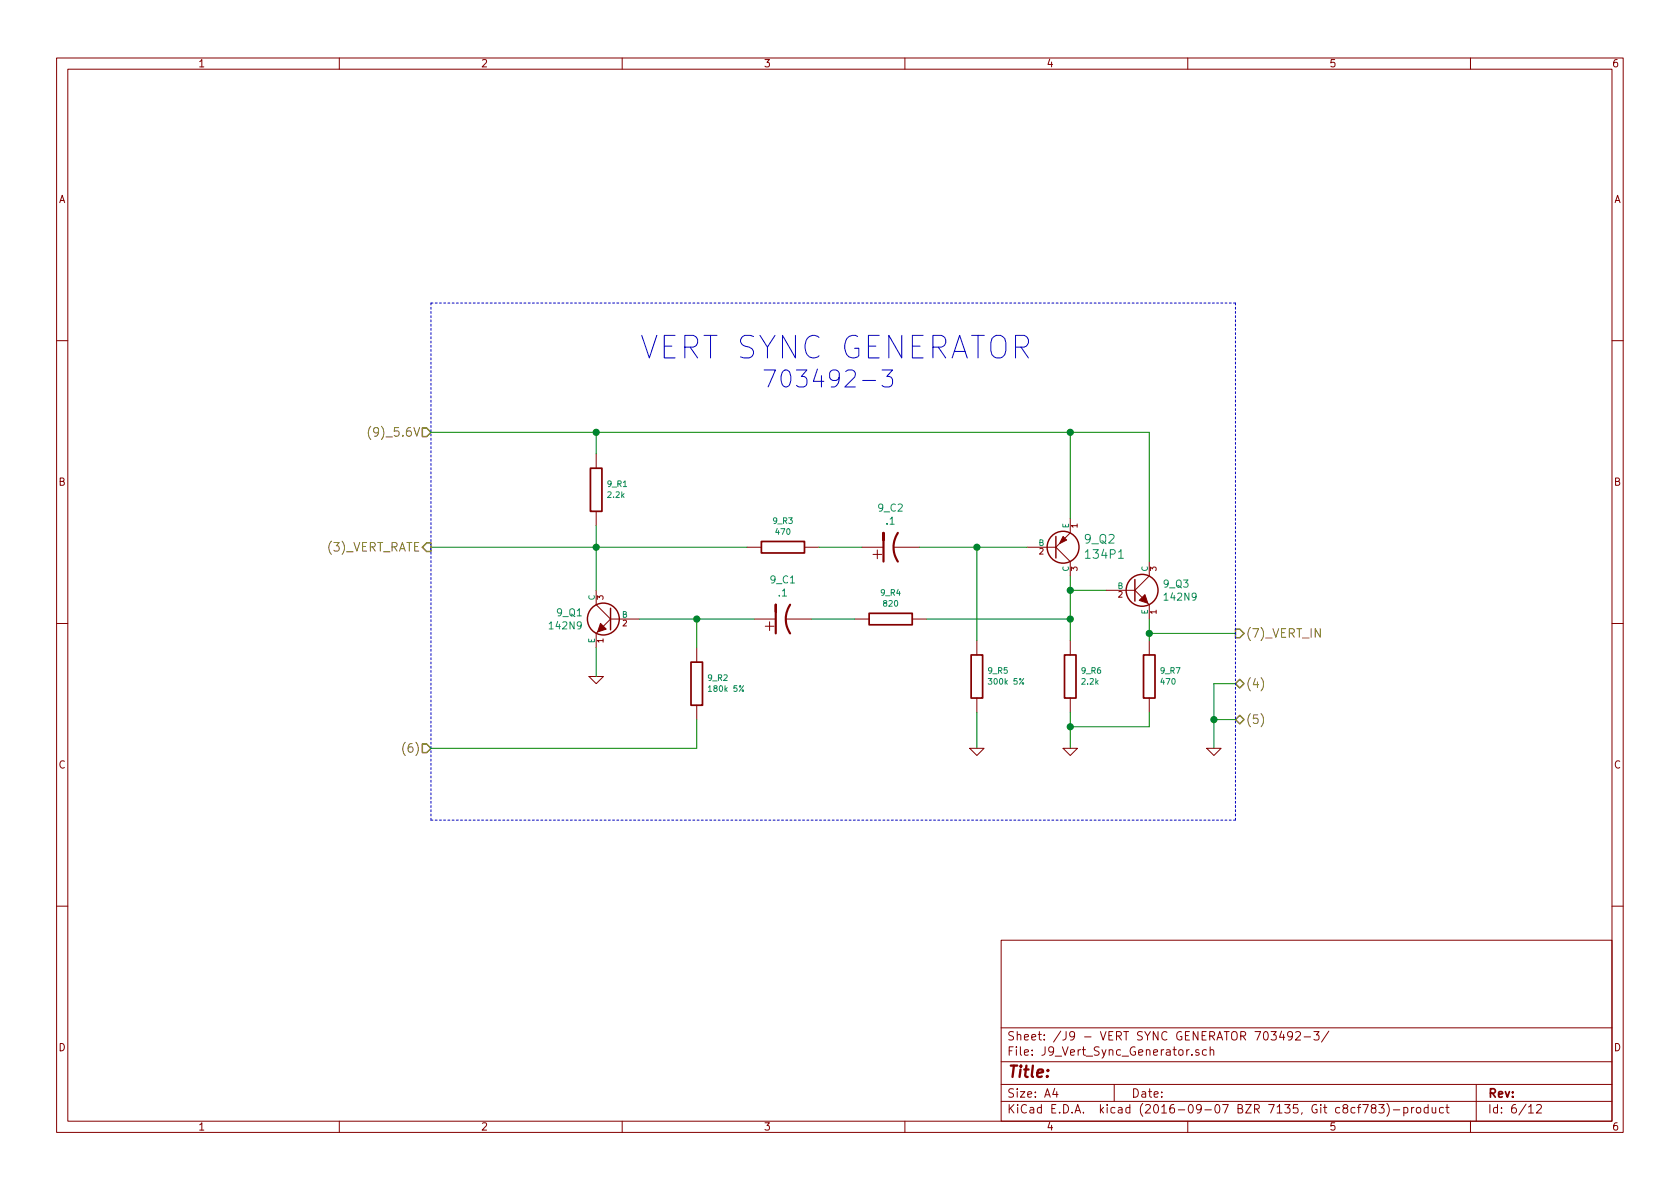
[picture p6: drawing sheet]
<svg xmlns="http://www.w3.org/2000/svg" width="297mm" height="210mm" viewBox="0 0 297 210" stroke-linecap="round" stroke-linejoin="round" font-family="sans-serif">
<g fill="none" stroke="#840000" stroke-width=".18">
<path d="M10 10.3h277v189.9h-277zM12 12.2h273v186.1h-273zM60 10.3v1.9M110 10.3v1.9M160 10.3v1.9M210 10.3v1.9M260 10.3v1.9M10 60.2h2M285 60.2h2M105.4 80.3v2.5M105.4 90.4v2.6M132.1 96.8h2.5"/>
<path d="M142.2 96.8h2.6M152.4 96.8h3.8M158 96.8h4.6M181.6 96.8h5.1M186.7 96.8l2.5 2.5v2.5M187.3 96.1l-.6 .7M189.2 91.7v2.5l-.9 .9M203.2 99.3v2.5l-2.5 2.6M10 110.3h2M104.1 119.6h2.6l-1.3 1.3zM105.4 104.4v2.5l2.5 2.6M105.7 111.8l-.3 .2v2.5"/>
<path d="M107.9 109.5l-1.2 1.2M107.9 109.5h5.1M123.2 114.5v2.6M133.3 109.5h3.9M138.9 109.5h4.6M151.1 109.5h2.6M161.3 109.5h2.5M172.7 113.3v2.5M189.2 113.3v2.5M195.6 104.4h5.1M200.7 104.4l1.2 1.3M202.9 106.7l.3 .2v2.6"/>
<path d="M203.2 113.3v2.5M285 110.3h2M123.2 124.7v2.5M171.4 132.3h2.6l-1.3 1.3zM172.7 123.4v2.6M188 132.3h2.5l-1.3 1.3zM189.2 123.4v2.6M203.2 123.4v2.6M213.4 132.3h2.5l-1.3 1.3zM10 160.2h2M177 166.3h108v32h-108zM285 160.2h2"/>
<path d="M60 198.3v1.9M110 198.3v1.9M160 198.3v1.9M177 194.8h108M177 191.8h108M177 187.8h108M177 181.8h108M186.5 192.5l-.4 1h1M186.8 193v1M197 191.8v3M210 198.3v1.9M210.7 186.5v.1"/>
<path d="M212 185.7l-.4-.1-.2 .2 .1 .2 .5 .2v.3h-.6M213.3 185.7l-.4-.1-.3 .3 .1 .6 .2 .1 .4-.1M214 185.7l.2-.1 .3 .1 .1 .9M214 185.1v1.5M226.6 182.3l-.4 1.1h1M226.9 182.9v1M228.5 183.1l-.3 .3h-.3l-.2-.3v-.4l.1-.2 .4-.1 .2 .2a1.19 1.19 0 0 1-.2 1.2l-.4 .1M229.1 182.6l.2-.2h.4l.2 .4-.9 1.1h.9M230.6 183.4h1.1M232.3 182.4h.9l-.5 .6 .4 .1v.7l-.2 .1-.6-.1M234.9 182.3l-1.2 2M239.6 195.9l-.5-.1-.2 .3v.6l.2 .1 .5-.1"/>
<path d="M240 195.8h.6M240.6 195.3l-.3 .1-.1 .1v1.3M240.9 195.3h1l-.6 1.5M242.7 196l-.3-.3 .2-.3a.48 .48 0 0 1 .6 .1v.4a.52 .52 0 0 0-.7 .2 .52 .52 0 0 0 .1 .6l.4 .1 .2-.1 .1-.4-.3-.3M243.8 195.3h.9l-.5 .6 .5 .1v.7l-.3 .1-.6-.1M245.2 195.1a1.71 1.71 0 0 1 0 2.3M246.4 196.3h1.1M248.2 195.9l.4-.1 .3 .3v.6l-.3 .1-.4-.1M248.2 195.8v1.5M249.6 195.8v1M250 195.8l-.3 .1-.1 .2M250.5 196l.2-.2 .4 .2 .1 .5-.1 .2-.4 .1-.2-.1z"/>
<path d="M252.5 195.9l-.4-.1-.3 .3 .1 .6h.6M252.5 195.3v1.5M253.2 195.8l.1 .9 .3 .1 .2-.1M253.8 195.8v1M255.2 195.9l-.4-.1-.3 .3 .1 .6 .2 .1 .4-.1M255.6 195.8h.6M255.9 195.3v1.3l.3 .2M260 198.3v1.9M261 191.8v6.5M270.3 195.8l.4-.5v1.5M270.3 196.8h.8M271.7 195.5l.2-.2h.4l.2 .5-.9 1h.9"/>
</g>
<g fill="none" stroke="#840000" stroke-width=".25">
<path d="M107.9 107.6v3.8M200.7 102.5v3.8"/>
<circle cx="188" cy="96.8" r="2.82"/>
<circle cx="106.7" cy="109.5" r="2.82"/>
<circle cx="201.9" cy="104.4" r="2.82"/>
</g>
<g fill="#840000" stroke="#840000" stroke-width=".18">
<path d="M106.2 110.2l1 1-1.5 .6z"/>
<path d="M201.4 106.2l1-1 .5 1.5z"/>
<path d="M188 94.9l.6 .6-1.3 .6z"/>
</g>
<path d="M186.7 94.9v3.8z" fill="#840000" stroke="#840000" stroke-width=".25"/>
<path d="M156.2 95.5v-1.3v5.1M158.7 94.2a4.6 4.6 0 0 0 0 5.1M137.2 108.2v-1.3v5.1M139.7 106.9a4.6 4.6 0 0 0 0 5.1" fill="none" stroke="#840000" stroke-width=".38"/>
<path d="M104.4 82.8h2v7.6h-2zM134.6 95.8h7.6v2h-7.6zM122.2 117.1h2v7.6h-2zM153.7 108.5h7.6v2h-7.6zM171.7 115.8h2v7.6h-2zM188.2 115.8h2v7.6h-2zM202.2 115.8h2v7.6h-2z" fill="none" stroke="#840000" stroke-width=".3"/>
<g fill="none" stroke="#008400" stroke-width=".18">
<path d="M76.2 76.4h127v22.9M105.4 76.4v3.9M189.2 76.4v15.3M76.2 96.8h55.9M105.4 93v11.4M144.8 96.8h7.6M162.6 96.8h19M172.7 96.8v16.5M105.4 114.5v5.1M113 109.5h20.3M123.2 109.5v5M143.5 109.5h7.6"/>
<path d="M163.8 109.5h25.4M189.2 101.8v11.5M189.2 104.4h6.4M203.2 109.5v3.8M203.2 112h15.2M123.2 127.2v5.1h-47M172.7 126v6.3M189.2 126v6.3M203.2 126v2.5h-14M214.6 127.2h3.8M218.4 120.9h-3.8v11.4"/>
</g>
<g fill="#008400" stroke="#008400" stroke-width=".25">
<circle cx="189.2" cy="104.4" r=".51"/>
<circle cx="123.2" cy="109.5" r=".51"/>
<circle cx="172.7" cy="96.8" r=".51"/>
<circle cx="105.4" cy="96.8" r=".51"/>
<circle cx="189.2" cy="76.4" r=".51"/>
<circle cx="189.2" cy="109.5" r=".51"/>
<circle cx="189.2" cy="128.5" r=".51"/>
<circle cx="203.2" cy="112" r=".51"/>
<circle cx="214.6" cy="127.2" r=".51"/>
<circle cx="105.4" cy="76.4" r=".51"/>
</g>
<path d="M74.7 75.7h.7l.8 .7-.8 .8h-.7zM75.4 96h.8v1.5h-.8l-.7-.7zM218.4 111.2h.8l.8 .8-.8 .8h-.8zM74.7 131.6h.7l.8 .7-.8 .8h-.7zM218.4 120.9l.8-.8 .8 .8-.8 .8zM218.4 127.2l.8-.7 .8 .7-.8 .8z" fill="none" stroke="#848400" stroke-width=".25"/>
<path d="M65.6 75.4a1.78 1.78 0 0 0 0 2.3M71.7 131.3a1.78 1.78 0 0 0 0 2.3" fill="none" stroke="#848400" stroke-width=".18"/>
<path d="M76.2 53.6v91.4M218.4 53.6h-142.2M76.2 145h142.2M218.4 145v-91.4" fill="none" stroke="#0000c2" stroke-width=".18" stroke-dasharray=".3 .4"/>
<path d="M152.5 67.3h2.3M156 65.4h1.8l-1 1.2a.79 .79 0 0 1 1 .5v.7l-.3 .5-.3 .1h-.8l-.4-.3" fill="none" stroke="#0000c2" stroke-width=".18"/>
<text font-size="5.6" fill="#0000c2" x="113" y="63.5">VERT SYNC GENERATOR</text>
<text font-size="4.2" fill="#0000c2" x="134.6" y="68.6">703492-3</text>
<g font-size="2.8" fill="#840000">
<text x="156" y="98.9" transform="rotate(-90 156 98.9)">+</text>
<text x="137" y="111.6" transform="rotate(-90 137 111.6)">+</text>
<text x="178" y="190.5">Title:</text>
</g>
<g font-size="2.1" fill="#848400">
<text x="66.3" y="77.2">(9)_5.6V</text>
<text x="58" y="97.5">(3)_VERT_RATE</text>
<text x="220.2" y="112.8">(7)_VERT_IN</text>
<text x="220.2" y="121.7">(4)</text>
<text x="220.2" y="128">(5)</text>
<text x="71.8" y="133.1">(6)</text>
</g>
<g font-size="2.1" fill="#008484">
<text x="191.8" y="96.1">9_Q2</text>
<text x="192.2" y="98.8">134P1</text>
</g>
<g font-size="2.1" fill="#840000">
<text x="178" y="184">Sheet: /J9 - VERT SYNC GENERATOR 703492-3/</text>
<text x="178" y="186.7">File: J9_Vert_Sync_Generator.sch</text>
<text x="178" y="196.9">KiCad E.D.A. kicad (2016-09-07 BZR 7135, Git c8cf783)-product</text>
<text x="178" y="194.1">Size: A4</text>
<text x="200" y="194.1">Date:</text>
<text x="263" y="194.1">Rev:</text>
<text x="263" y="196.9">Id: 6/12</text>
</g>
<g font-size="1.8" fill="#840000">
<text x="35" y="11.9">1</text>
<text x="85" y="11.9">2</text>
<text x="135" y="11.9">3</text>
<text x="185" y="11.9">4</text>
<text x="235" y="11.9">5</text>
<text x="285" y="11.9">6</text>
<text x="10.4" y="35.9">A</text>
<text x="285.4" y="35.9">A</text>
<text x="10.4" y="85.9">B</text>
<text x="285.4" y="85.9">B</text>
<text x="10.4" y="135.9">C</text>
<text x="285.4" y="135.9">C</text>
<text x="10.4" y="185.9">D</text>
<text x="285.4" y="185.9">D</text>
<text x="35" y="199.9">1</text>
<text x="85" y="199.9">2</text>
<text x="135" y="199.9">3</text>
<text x="185" y="199.9">4</text>
<text x="235" y="199.9">5</text>
<text x="285" y="199.9">6</text>
</g>
<g font-size="1.8" fill="#008484">
<text x="155.3" y="90.5">9_C2</text>
<text x="156.7" y="92.8">.1</text>
<text x="136.3" y="103.2">9_C1</text>
<text x="137.7" y="105.5">.1</text>
<text x="205.8" y="103.9">9_Q3</text>
<text x="206.1" y="106.2">142N9</text>
<text x="97.4" y="111.3">142N9</text>
<text x="98.5" y="109">9_Q1</text>
</g>
<g font-size="1.4" fill="#008484">
<text x="107.5" y="86.1">9_R1</text>
<text x="107.5" y="88">2.2k</text>
<text x="136.8" y="92.6">9_R3</text>
<text x="137.3" y="94.6">470</text>
<text x="189" y="93.4" transform="rotate(-90 189 93.4)">E</text>
<text x="183.6" y="96.5">B</text>
<text x="189" y="101.1" transform="rotate(-90 189 101.1)">C</text>
<text x="202.9" y="101.1" transform="rotate(-90 202.9 101.1)">C</text>
<text x="105.2" y="106.2" transform="rotate(-90 105.2 106.2)">C</text>
<text x="155.8" y="105.3">9_R4</text>
<text x="156.3" y="107.3">820</text>
<text x="197.6" y="104.1">B</text>
<text x="105.2" y="113.7" transform="rotate(-90 105.2 113.7)">E</text>
<text x="110" y="109.2">B</text>
<text x="202.9" y="108.7" transform="rotate(-90 202.9 108.7)">E</text>
<text x="174.8" y="119.1">9_R5</text>
<text x="191.3" y="119.1">9_R6</text>
<text x="205.3" y="119.1">9_R7</text>
<text x="125.2" y="120.4">9_R2</text>
<text x="125.6" y="122.3">180k 5%</text>
<text x="175.1" y="121.1">300k 5%</text>
<text x="191.4" y="121.1">2.2k</text>
<text x="205.4" y="121.1">470</text>
</g>
<g font-size="1.4" fill="#840000">
<text x="190.5" y="93.3" transform="rotate(-90 190.5 93.3)">1</text>
<text x="183.8" y="98">2</text>
<text x="190.5" y="101" transform="rotate(-90 190.5 101)">3</text>
<text x="204.5" y="101" transform="rotate(-90 204.5 101)">3</text>
<text x="106.7" y="106" transform="rotate(-90 106.7 106)">3</text>
<text x="197.7" y="105.7">2</text>
<text x="106.7" y="113.7" transform="rotate(-90 106.7 113.7)">1</text>
<text x="110.1" y="110.7">2</text>
<text x="204.5" y="108.6" transform="rotate(-90 204.5 108.6)">1</text>
</g>
</svg>
